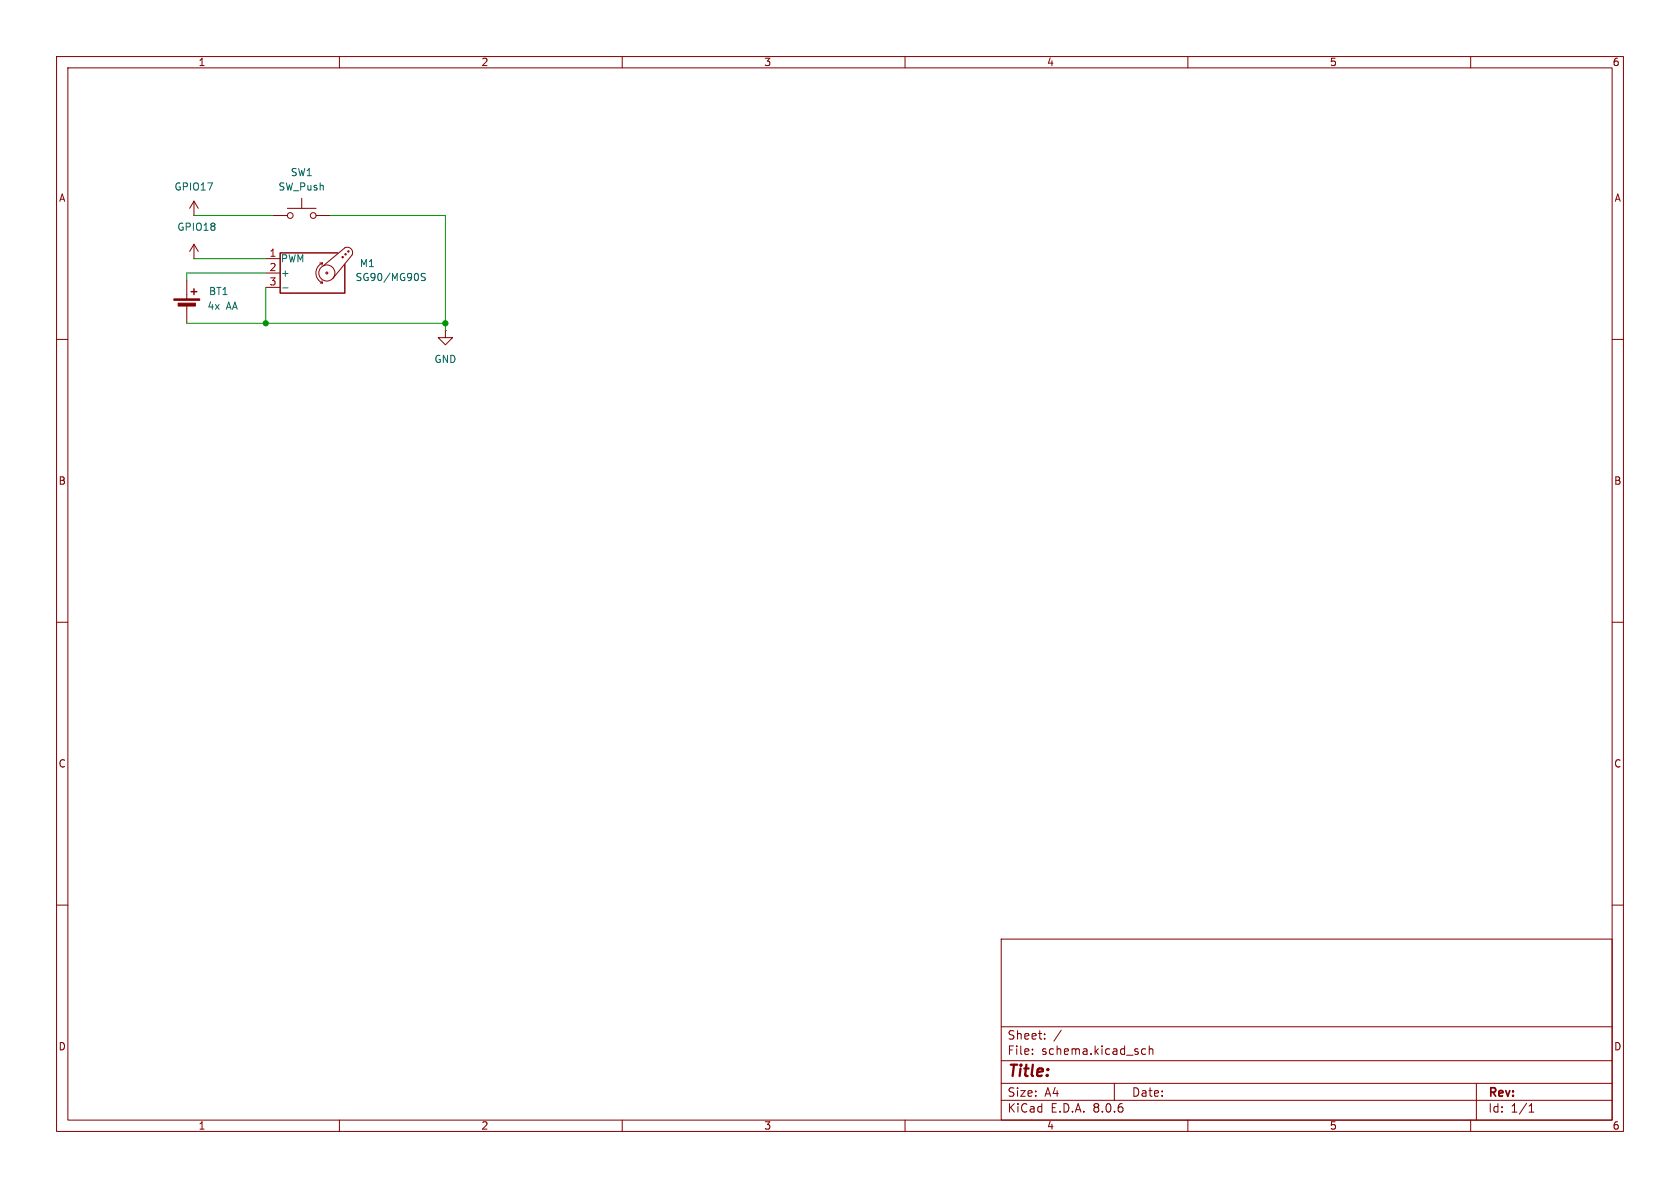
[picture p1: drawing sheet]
<svg xmlns="http://www.w3.org/2000/svg" width="297mm" height="210mm" viewBox="0 0 297 210" stroke-linecap="round" stroke-linejoin="round" font-family="sans-serif">
<g fill="none" stroke="#840000" stroke-width=".18">
<path d="M10 10h277v190h-277zM12 12h273v186h-273zM60 10v2M110 10v2M160 10v2M210 10v2M260 10v2M34.3 38.1h.1M34.3 35.6l-.8 1.2M34.3 35.6v2.5M34.3 35.6l.8 1.2M48.3 38.1h2.5"/>
<path d="M50.8 36.8h5.1M53.3 35.1v1.7M55.9 38.1h2.5M10 60h2M33 49.5v3.3M33 53.8v3.4M34.3 45.7h.1M34.3 43.2v2.5M34.3 43.2l-.8 1.3M34.3 43.2l.8 1.3M47 45.7h2.5M47 48.3h2.5"/>
<path d="M47 50.8h2.5M56.5 46.5h.5M56.6 50h.4M56.9 49.7l.1 .3M57 46.5a1.93 1.93 0 0 0-1.1 1.8 1.93 1.93 0 0 0 1.1 1.7M57 46.5l-.1 .4M57.1 47l3.9-3.2a.95 .95 0 0 1 1.1 .2 .95 .95 0 0 1 .1 1.1l-3.4 4.2M78.7 58.4v1.3h1.3l-1.3 1.3-1.2-1.3h1.2M78.7 58.4h.1M285 60h2M10 110h2M285 110h2"/>
<path d="M10 160h2M285 160h2M177 166h108v32h-108zM60 198v2M110 198v2M160 198v2M177 194.5h108M177 191.5h108M177 187.5h108M177 181.5h108M182.5 186.3v.1M182.5 185.5v.1"/>
<path d="M184.7 183.6v.1M184.7 182.8v.1M187.6 182.1l-1.3 2M197 191.5v3M201.8 186.1l.3 .3 .4-.1M202.5 185.5l-.4-.1-.3 .3M203.2 185.5l.2-.1 .3 .1 .1 .9M203.2 184.9v1.5M210 198v2M260 198v2M261 191.5v6.5M270.3 196.6h.9"/>
<path d="M270.3 195.5l.4-.4v1.5"/>
<circle cx="51.3" cy="38.1" r=".51"/>
<circle cx="55.4" cy="38.1" r=".51"/>
<circle cx="57.8" cy="48.3" r=".18"/>
<circle cx="57.8" cy="48.3" r="1.42"/>
<circle cx="60.6" cy="45.5" r=".13"/>
<circle cx="61.1" cy="45" r=".13"/>
<circle cx="61.6" cy="44.5" r=".13"/>
</g>
<path d="M33.8 51.6h1M34.3 51.1v1M59.7 44.7h-10.2v7.1h11.5v-5.1" fill="none" stroke="#840000" stroke-width=".25"/>
<path d="M50 50.9h.9M75.2 48.4l-.5-.1-.2 .2v.3l.6 .3 .1 .3-.3 .2-.4-.1" fill="none" stroke="#006464" stroke-width=".18"/>
<g fill="#840000" stroke="#840000" stroke-width=".18">
<path d="M30.7 52.8h4.6v.3h-4.6z"/>
<path d="M31.5 53.6h3v.5h-3z"/>
</g>
<path d="M34.3 38.1h14M58.4 38.1h20.3v20.3M33 57.2h45.7M34.3 45.7h12.7M47 48.3h-14v1.2M47 50.8v6.4" fill="none" stroke="#009600" stroke-width=".18"/>
<g fill="#009600" stroke="#009600" stroke-width=".18">
<circle cx="78.7" cy="57.2" r=".46"/>
<circle cx="47" cy="57.2" r=".46"/>
</g>
<text font-size="2.8" fill="#840000" x="178" y="190.9">Title:</text>
<g font-size="2.1" fill="#840000">
<text x="178" y="184">Sheet:</text>
<text x="178" y="186.7">File:</text>
<text x="184.1" y="186.7">schema.kicad_sch</text>
<text x="178" y="196.9">KiCad</text>
<text x="178" y="194.1">Size:</text>
<text x="184.7" y="194.1">A4</text>
<text x="185.7" y="196.9">E.D.A.</text>
<text x="193.3" y="196.9">8.0.6</text>
<text x="200" y="194.1">Date:</text>
<text x="263" y="194.3">Rev:</text>
<text x="263" y="196.9">Id:</text>
<text x="267.1" y="196.9">1/1</text>
</g>
<g font-size="1.8" fill="#840000">
<text x="35" y="11.9">1</text>
<text x="85" y="11.9">2</text>
<text x="135" y="11.9">3</text>
<text x="185" y="11.9">4</text>
<text x="235" y="11.9">5</text>
<text x="285" y="11.9">6</text>
<text x="10.3" y="35.9">A</text>
<text x="285.3" y="35.9">A</text>
<text x="10.3" y="85.9">B</text>
<text x="285.3" y="85.9">B</text>
<text x="10.3" y="135.9">C</text>
<text x="285.3" y="135.9">C</text>
<text x="10.3" y="185.9">D</text>
<text x="285.3" y="185.9">D</text>
<text x="35" y="199.9">1</text>
<text x="85" y="199.9">2</text>
<text x="135" y="199.9">3</text>
<text x="185" y="199.9">4</text>
<text x="235" y="199.9">5</text>
<text x="285" y="199.9">6</text>
</g>
<g font-size="1.8" fill="#006464">
<text x="30.7" y="33.9">GPIO17</text>
<text x="49.1" y="33.9">SW_Push</text>
<text x="51.3" y="31.3">SW1</text>
<text x="31.2" y="41">GPIO18</text>
<text x="49.6" y="46.6">PWM</text>
<text x="63.5" y="47.4">M1</text>
<text x="36.8" y="52.4">BT1</text>
<text x="49.6" y="49.1">+</text>
<text x="62.7" y="49.9">SG90/MG90S</text>
<text x="36.6" y="55">4x</text>
<text x="40" y="55">AA</text>
<text x="76.7" y="64.4">GND</text>
</g>
<g font-size="1.8" fill="#a90000">
<text x="47.6" y="45.5">1</text>
<text x="47.6" y="48">2</text>
<text x="47.6" y="50.5">3</text>
</g>
</svg>
